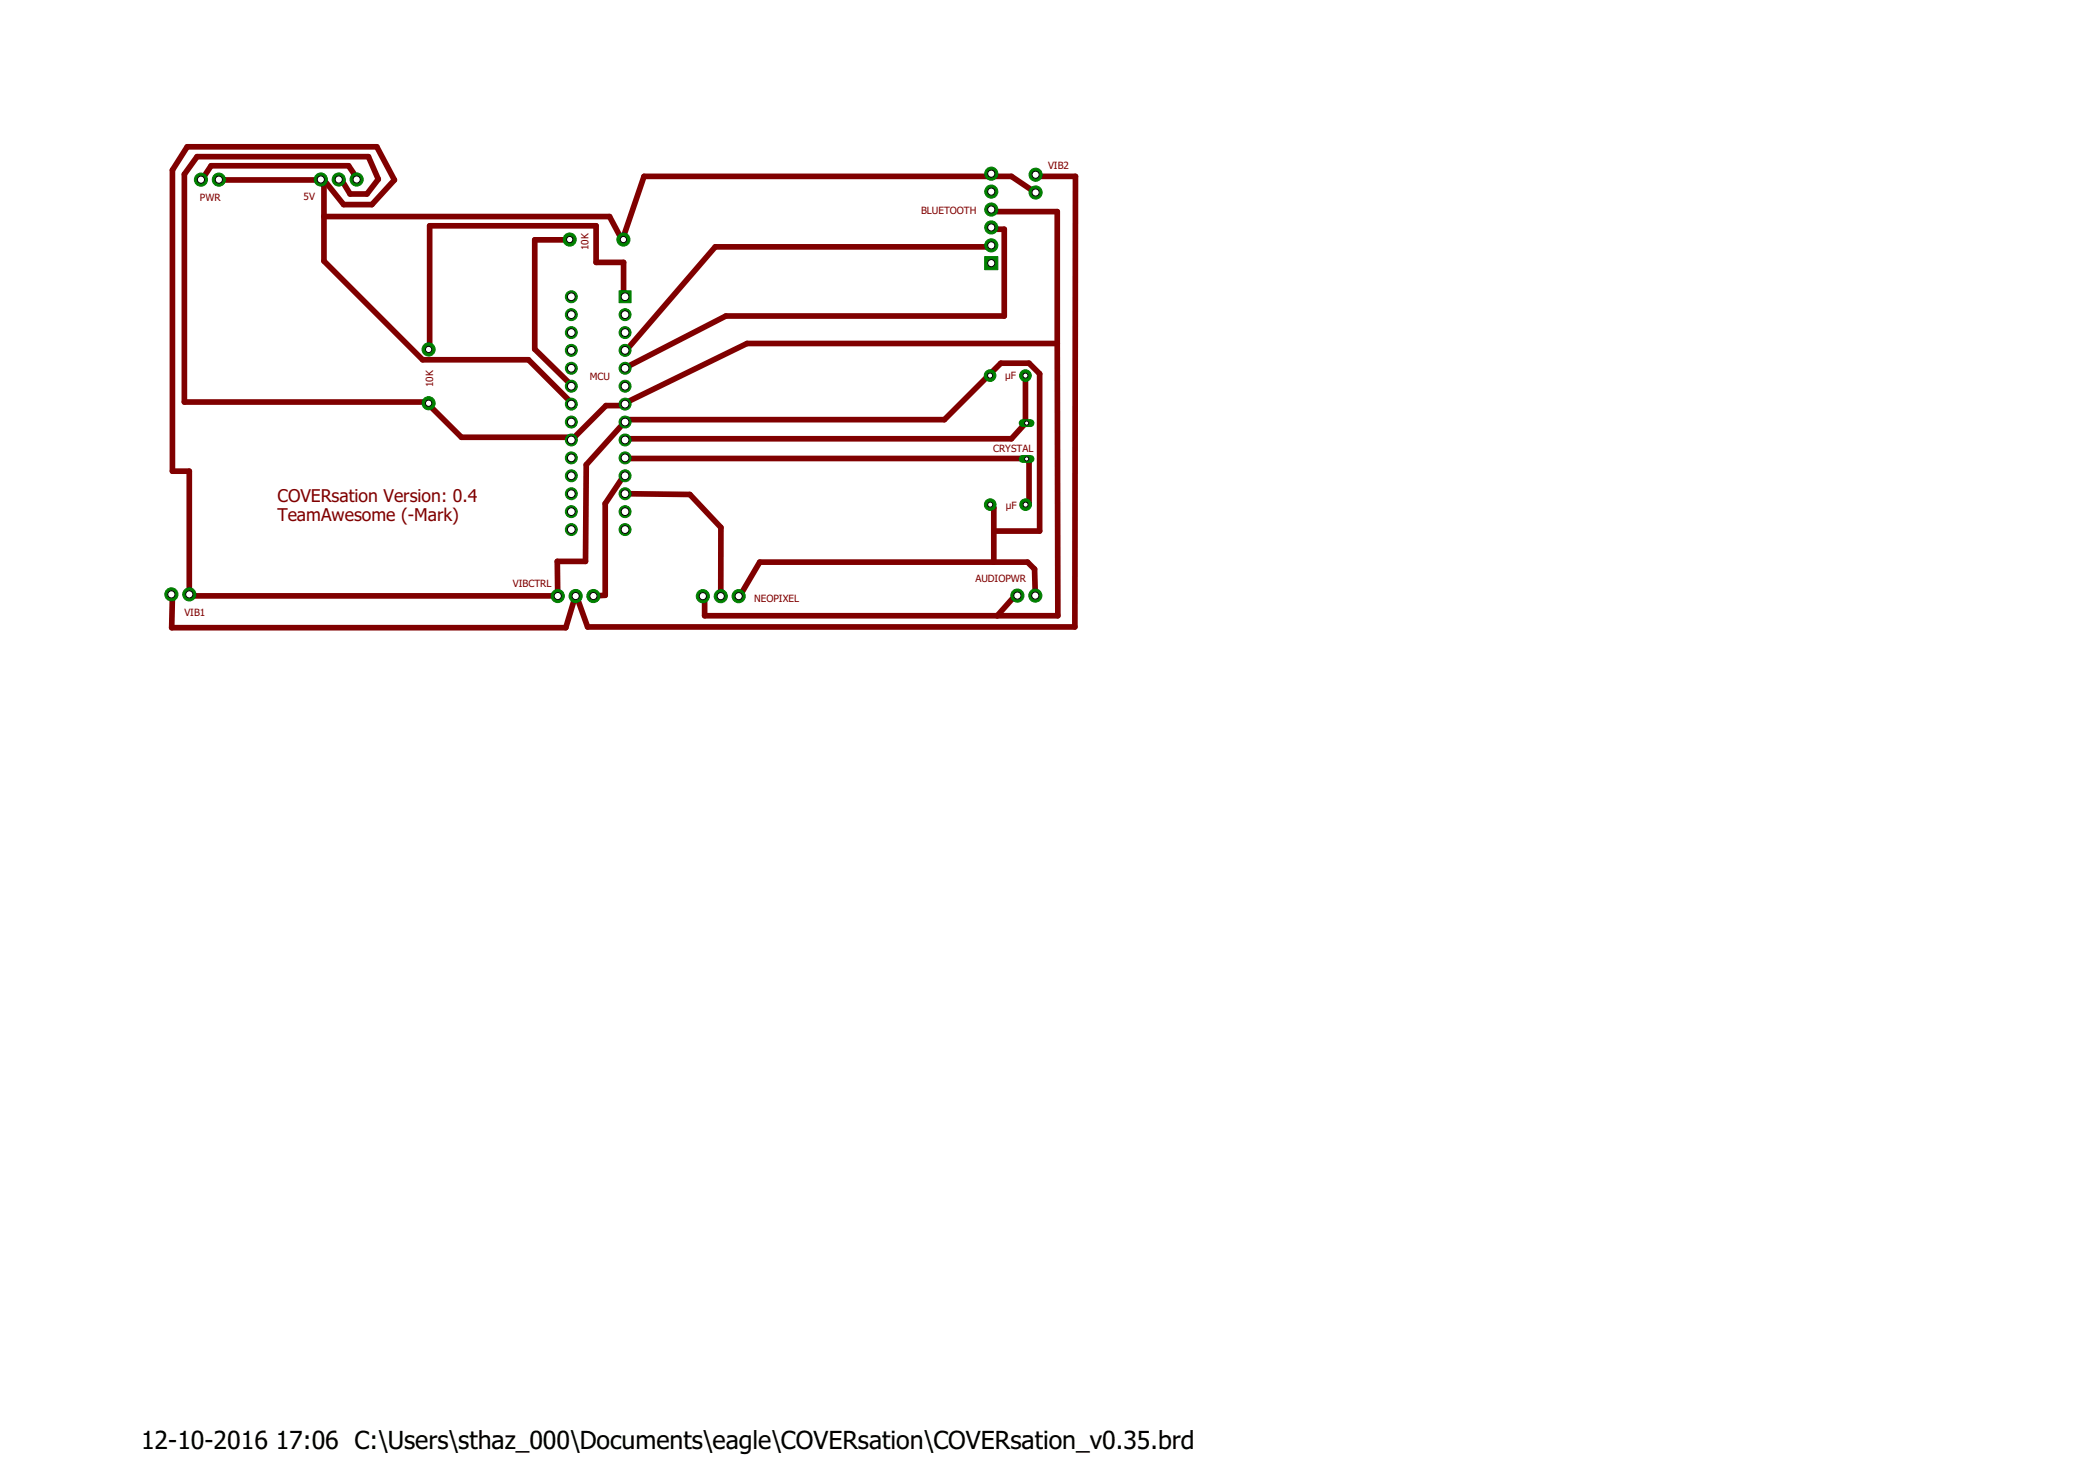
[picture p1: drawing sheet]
<svg xmlns="http://www.w3.org/2000/svg" width="297mm" height="210mm" viewBox="0 0 297 210" stroke-linecap="round" stroke-linejoin="round" font-family="sans-serif">
<g fill="none" stroke="#800000" stroke-width=".8">
<path d="M31 25.5h14.9M45.9 25.5v11.5l14 14h15l6 6 .1 .3M45.9 25.5l2.8 3.5h4l3.2-3.5-2.5-4.7h-26.9l-2.1 3.3v42.7h2.4v17.4l.1 .3h52.2l-.1-4.9h4l.1-13.7 5.8-6.4h45l6-6 .5-.3v-.2l1.5-1.5h4l1.5 1.5v22.3h-6.5M48 25.4l.4 .1 1.2 2h2.4l1.6-2.1-1.4-3.2h-24.3l-1.8 2.5v32.3h34.3l.4 .1 .1 .4 4.5 4.5h15.5l.1 .4 4.9-4.9h2.5l.5-.5 17-8.3h44M50.6 25.4l-.2-.4-1-1.5h-19.5l-1 1.5-.4 .5M80.8 34h-5v15.5l5.1 5 .1 .2M140.5 29.7l.4 .3h9v18.7M140.5 34.8l-.1 .2h-39l-12.5 14.5-.3 .2M140.5 32.2l.4 .3h1.5v12.3h-39.5l-14.3 7.4M146.8 27.3l-3.4-2.3h-2.5l-.4-.4-.1 .4h-49.1l-2.9 8.5v.5l-.5-.5-1.5-2.8h-40.5M146.8 24.8l.1 .2h5.6l-.1 63.9h-69.1l-1.4-3.9-.3-.5-1.4 4.5h-55.9l.1-4.5-.1-.3M88.6 42.1l-.2-.1v-4.8h-3.9v-5.2h-23.6v17.5h-.1"/>
<path d="M145.4 53.2v6.3l.2 .5h-.2l-2 2.2h-54.5v-.2l-.3 .4M149.9 48.7l.1 38.6h-50.1v-2.3l-.2-.5M88.6 64.9l.3 .1h56.5h.2l.3 .5v6h-.5M88.6 67.4l-.2 .1-2.6 3.9v13l-1.7 .1M88.6 70l9.2 .1 4.4 4.7v9.7M140.4 71.5l.5 .5v7.7M144.3 84.4l-.4 .1-2.5 2.8M146.8 84.4l-.1-3.7-1-1h-38l-2.8 4.8h-.2"/>
</g>
<circle cx="28.5" cy="25.5" r=".93" fill="#008000" stroke="#008000" stroke-width=".14"/>
<circle cx="28.5" cy="25.5" r=".51" fill="#fff" stroke="#000" stroke-width=".14"/>
<circle cx="31" cy="25.5" r=".93" fill="#008000" stroke="#008000" stroke-width=".14"/>
<circle cx="31" cy="25.5" r=".51" fill="#fff" stroke="#000" stroke-width=".14"/>
<path d="M145 65h1.1" fill="none" stroke="#008000" stroke-width="1.1"/>
<circle cx="145.6" cy="65" r=".3" fill="#fff" stroke="#000" stroke-width=".14"/>
<path d="M145 60h1.1" fill="none" stroke="#008000" stroke-width="1.1"/>
<circle cx="145.6" cy="60" r=".3" fill="#fff" stroke="#000" stroke-width=".14"/>
<path d="M87.8 41.2h1.7v1.7h-1.7z" fill="#008000" stroke="#008000" stroke-width=".14"/>
<circle cx="88.6" cy="42.1" r=".55" fill="#fff" stroke="#000" stroke-width=".14"/>
<circle cx="88.6" cy="44.6" r=".85" fill="#008000" stroke="#008000" stroke-width=".14"/>
<circle cx="88.6" cy="44.6" r=".55" fill="#fff" stroke="#000" stroke-width=".14"/>
<circle cx="88.6" cy="47.1" r=".85" fill="#008000" stroke="#008000" stroke-width=".14"/>
<circle cx="88.6" cy="47.1" r=".55" fill="#fff" stroke="#000" stroke-width=".14"/>
<circle cx="88.6" cy="49.7" r=".85" fill="#008000" stroke="#008000" stroke-width=".14"/>
<circle cx="88.6" cy="49.7" r=".55" fill="#fff" stroke="#000" stroke-width=".14"/>
<circle cx="88.6" cy="52.2" r=".85" fill="#008000" stroke="#008000" stroke-width=".14"/>
<circle cx="88.6" cy="52.2" r=".55" fill="#fff" stroke="#000" stroke-width=".14"/>
<circle cx="88.6" cy="54.7" r=".85" fill="#008000" stroke="#008000" stroke-width=".14"/>
<circle cx="88.6" cy="54.7" r=".55" fill="#fff" stroke="#000" stroke-width=".14"/>
<circle cx="88.6" cy="57.3" r=".85" fill="#008000" stroke="#008000" stroke-width=".14"/>
<circle cx="88.6" cy="57.3" r=".55" fill="#fff" stroke="#000" stroke-width=".14"/>
<circle cx="88.6" cy="59.8" r=".85" fill="#008000" stroke="#008000" stroke-width=".14"/>
<circle cx="88.6" cy="59.8" r=".55" fill="#fff" stroke="#000" stroke-width=".14"/>
<circle cx="88.6" cy="62.4" r=".85" fill="#008000" stroke="#008000" stroke-width=".14"/>
<circle cx="88.6" cy="62.4" r=".55" fill="#fff" stroke="#000" stroke-width=".14"/>
<circle cx="88.6" cy="64.9" r=".85" fill="#008000" stroke="#008000" stroke-width=".14"/>
<circle cx="88.6" cy="64.9" r=".55" fill="#fff" stroke="#000" stroke-width=".14"/>
<circle cx="88.6" cy="67.4" r=".85" fill="#008000" stroke="#008000" stroke-width=".14"/>
<circle cx="88.6" cy="67.4" r=".55" fill="#fff" stroke="#000" stroke-width=".14"/>
<circle cx="88.6" cy="70" r=".85" fill="#008000" stroke="#008000" stroke-width=".14"/>
<circle cx="88.6" cy="70" r=".55" fill="#fff" stroke="#000" stroke-width=".14"/>
<circle cx="88.6" cy="72.5" r=".85" fill="#008000" stroke="#008000" stroke-width=".14"/>
<circle cx="88.6" cy="72.5" r=".55" fill="#fff" stroke="#000" stroke-width=".14"/>
<circle cx="88.6" cy="75.1" r=".85" fill="#008000" stroke="#008000" stroke-width=".14"/>
<circle cx="88.6" cy="75.1" r=".55" fill="#fff" stroke="#000" stroke-width=".14"/>
<circle cx="81" cy="75.1" r=".85" fill="#008000" stroke="#008000" stroke-width=".14"/>
<circle cx="81" cy="75.1" r=".55" fill="#fff" stroke="#000" stroke-width=".14"/>
<circle cx="81" cy="72.5" r=".85" fill="#008000" stroke="#008000" stroke-width=".14"/>
<circle cx="81" cy="72.5" r=".55" fill="#fff" stroke="#000" stroke-width=".14"/>
<circle cx="81" cy="70" r=".85" fill="#008000" stroke="#008000" stroke-width=".14"/>
<circle cx="81" cy="70" r=".55" fill="#fff" stroke="#000" stroke-width=".14"/>
<circle cx="81" cy="67.4" r=".85" fill="#008000" stroke="#008000" stroke-width=".14"/>
<circle cx="81" cy="67.4" r=".55" fill="#fff" stroke="#000" stroke-width=".14"/>
<circle cx="81" cy="64.9" r=".85" fill="#008000" stroke="#008000" stroke-width=".14"/>
<circle cx="81" cy="64.9" r=".55" fill="#fff" stroke="#000" stroke-width=".14"/>
<circle cx="81" cy="62.4" r=".85" fill="#008000" stroke="#008000" stroke-width=".14"/>
<circle cx="81" cy="62.4" r=".55" fill="#fff" stroke="#000" stroke-width=".14"/>
<circle cx="81" cy="59.8" r=".85" fill="#008000" stroke="#008000" stroke-width=".14"/>
<circle cx="81" cy="59.8" r=".55" fill="#fff" stroke="#000" stroke-width=".14"/>
<circle cx="81" cy="57.3" r=".85" fill="#008000" stroke="#008000" stroke-width=".14"/>
<circle cx="81" cy="57.3" r=".55" fill="#fff" stroke="#000" stroke-width=".14"/>
<circle cx="81" cy="54.7" r=".85" fill="#008000" stroke="#008000" stroke-width=".14"/>
<circle cx="81" cy="54.7" r=".55" fill="#fff" stroke="#000" stroke-width=".14"/>
<circle cx="81" cy="52.2" r=".85" fill="#008000" stroke="#008000" stroke-width=".14"/>
<circle cx="81" cy="52.2" r=".55" fill="#fff" stroke="#000" stroke-width=".14"/>
<circle cx="81" cy="49.7" r=".85" fill="#008000" stroke="#008000" stroke-width=".14"/>
<circle cx="81" cy="49.7" r=".55" fill="#fff" stroke="#000" stroke-width=".14"/>
<circle cx="81" cy="47.1" r=".85" fill="#008000" stroke="#008000" stroke-width=".14"/>
<circle cx="81" cy="47.1" r=".55" fill="#fff" stroke="#000" stroke-width=".14"/>
<circle cx="81" cy="44.6" r=".85" fill="#008000" stroke="#008000" stroke-width=".14"/>
<circle cx="81" cy="44.6" r=".55" fill="#fff" stroke="#000" stroke-width=".14"/>
<circle cx="81" cy="42.1" r=".85" fill="#008000" stroke="#008000" stroke-width=".14"/>
<circle cx="81" cy="42.1" r=".55" fill="#fff" stroke="#000" stroke-width=".14"/>
<circle cx="140.4" cy="53.2" r=".83" fill="#008000" stroke="#008000" stroke-width=".14"/>
<circle cx="140.4" cy="53.2" r=".36" fill="#fff" stroke="#000" stroke-width=".14"/>
<circle cx="145.4" cy="53.2" r=".83" fill="#008000" stroke="#008000" stroke-width=".14"/>
<circle cx="145.4" cy="53.2" r=".36" fill="#fff" stroke="#000" stroke-width=".14"/>
<circle cx="145.4" cy="71.5" r=".83" fill="#008000" stroke="#008000" stroke-width=".14"/>
<circle cx="145.4" cy="71.5" r=".36" fill="#fff" stroke="#000" stroke-width=".14"/>
<circle cx="140.4" cy="71.5" r=".83" fill="#008000" stroke="#008000" stroke-width=".14"/>
<circle cx="140.4" cy="71.5" r=".36" fill="#fff" stroke="#000" stroke-width=".14"/>
<circle cx="60.8" cy="49.5" r=".93" fill="#008000" stroke="#008000" stroke-width=".14"/>
<circle cx="60.8" cy="49.5" r=".44" fill="#fff" stroke="#000" stroke-width=".14"/>
<circle cx="60.8" cy="57.2" r=".93" fill="#008000" stroke="#008000" stroke-width=".14"/>
<circle cx="60.8" cy="57.1" r=".44" fill="#fff" stroke="#000" stroke-width=".14"/>
<path d="M139.6 36.4h1.9v1.8h-1.9z" fill="#008000" stroke="#008000" stroke-width=".14"/>
<circle cx="140.5" cy="37.3" r=".51" fill="#fff" stroke="#000" stroke-width=".14"/>
<circle cx="140.5" cy="34.8" r=".93" fill="#008000" stroke="#008000" stroke-width=".14"/>
<circle cx="140.5" cy="34.8" r=".51" fill="#fff" stroke="#000" stroke-width=".14"/>
<circle cx="140.5" cy="32.2" r=".93" fill="#008000" stroke="#008000" stroke-width=".14"/>
<circle cx="140.5" cy="32.2" r=".51" fill="#fff" stroke="#000" stroke-width=".14"/>
<circle cx="140.5" cy="29.7" r=".93" fill="#008000" stroke="#008000" stroke-width=".14"/>
<circle cx="140.5" cy="29.7" r=".51" fill="#fff" stroke="#000" stroke-width=".14"/>
<circle cx="140.5" cy="27.2" r=".93" fill="#008000" stroke="#008000" stroke-width=".14"/>
<circle cx="140.5" cy="27.2" r=".51" fill="#fff" stroke="#000" stroke-width=".14"/>
<circle cx="140.5" cy="24.6" r=".93" fill="#008000" stroke="#008000" stroke-width=".14"/>
<circle cx="140.5" cy="24.6" r=".51" fill="#fff" stroke="#000" stroke-width=".14"/>
<circle cx="80.8" cy="34" r=".93" fill="#008000" stroke="#008000" stroke-width=".14"/>
<circle cx="80.8" cy="34" r=".44" fill="#fff" stroke="#000" stroke-width=".14"/>
<circle cx="88.4" cy="34" r=".93" fill="#008000" stroke="#008000" stroke-width=".14"/>
<circle cx="88.4" cy="34" r=".44" fill="#fff" stroke="#000" stroke-width=".14"/>
<circle cx="99.7" cy="84.5" r=".93" fill="#008000" stroke="#008000" stroke-width=".14"/>
<circle cx="99.7" cy="84.5" r=".51" fill="#fff" stroke="#000" stroke-width=".14"/>
<circle cx="102.2" cy="84.5" r=".93" fill="#008000" stroke="#008000" stroke-width=".14"/>
<circle cx="102.2" cy="84.5" r=".51" fill="#fff" stroke="#000" stroke-width=".14"/>
<circle cx="104.7" cy="84.5" r=".93" fill="#008000" stroke="#008000" stroke-width=".14"/>
<circle cx="104.7" cy="84.5" r=".51" fill="#fff" stroke="#000" stroke-width=".14"/>
<circle cx="79.1" cy="84.5" r=".93" fill="#008000" stroke="#008000" stroke-width=".14"/>
<circle cx="79.1" cy="84.5" r=".51" fill="#fff" stroke="#000" stroke-width=".14"/>
<circle cx="81.6" cy="84.5" r=".93" fill="#008000" stroke="#008000" stroke-width=".14"/>
<circle cx="81.6" cy="84.5" r=".51" fill="#fff" stroke="#000" stroke-width=".14"/>
<circle cx="84.1" cy="84.5" r=".93" fill="#008000" stroke="#008000" stroke-width=".14"/>
<circle cx="84.1" cy="84.5" r=".51" fill="#fff" stroke="#000" stroke-width=".14"/>
<circle cx="24.3" cy="84.2" r=".93" fill="#008000" stroke="#008000" stroke-width=".14"/>
<circle cx="24.3" cy="84.2" r=".51" fill="#fff" stroke="#000" stroke-width=".14"/>
<circle cx="26.8" cy="84.2" r=".93" fill="#008000" stroke="#008000" stroke-width=".14"/>
<circle cx="26.8" cy="84.2" r=".51" fill="#fff" stroke="#000" stroke-width=".14"/>
<circle cx="146.8" cy="24.8" r=".93" fill="#008000" stroke="#008000" stroke-width=".14"/>
<circle cx="146.8" cy="24.8" r=".51" fill="#fff" stroke="#000" stroke-width=".14"/>
<circle cx="146.8" cy="27.3" r=".93" fill="#008000" stroke="#008000" stroke-width=".14"/>
<circle cx="146.8" cy="27.3" r=".51" fill="#fff" stroke="#000" stroke-width=".14"/>
<circle cx="144.3" cy="84.4" r=".93" fill="#008000" stroke="#008000" stroke-width=".14"/>
<circle cx="144.3" cy="84.4" r=".51" fill="#fff" stroke="#000" stroke-width=".14"/>
<circle cx="146.8" cy="84.4" r=".93" fill="#008000" stroke="#008000" stroke-width=".14"/>
<circle cx="146.8" cy="84.4" r=".51" fill="#fff" stroke="#000" stroke-width=".14"/>
<circle cx="45.5" cy="25.4" r=".93" fill="#008000" stroke="#008000" stroke-width=".14"/>
<circle cx="45.5" cy="25.4" r=".51" fill="#fff" stroke="#000" stroke-width=".14"/>
<circle cx="48" cy="25.4" r=".93" fill="#008000" stroke="#008000" stroke-width=".14"/>
<circle cx="48" cy="25.4" r=".51" fill="#fff" stroke="#000" stroke-width=".14"/>
<circle cx="50.6" cy="25.4" r=".93" fill="#008000" stroke="#008000" stroke-width=".14"/>
<circle cx="50.6" cy="25.4" r=".51" fill="#fff" stroke="#000" stroke-width=".14"/>
<g font-size="3.5">
<text x="20" y="205.4">12-10-2016</text>
<text x="39.1" y="205.4">17:06 C:\Users\sthaz_000\Documents\eagle\COVERsation\COVERsation_v0.35.brd</text>
</g>
<g font-size="2.5" fill="#800000">
<text x="39.3" y="71.2">COVERsation Version: 0.4</text>
<text x="39.3" y="73.9">TeamAwesome (-Mark)</text>
</g>
<g font-size="1.4" fill="#800000">
<text x="28.3" y="28.5">PWR</text>
<text x="43" y="28.3">5V</text>
<text x="148.6" y="24">VIB2</text>
<text x="83.4" y="35.5" transform="rotate(-90 83.4 35.5)">10K</text>
<text x="130.6" y="30.3">BLUETOOTH</text>
<text x="83.6" y="53.9">MCU</text>
<text x="142.5" y="53.7">µF</text>
<text x="61.4" y="54.9" transform="rotate(-90 61.4 54.9)">10K</text>
<text x="140.8" y="64.1">CRYSTAL</text>
<text x="142.6" y="72.1">µF</text>
<text x="72.7" y="83.3">VIBCTRL</text>
<text x="138.3" y="82.5">AUDIOPWR</text>
<text x="26.1" y="87.3">VIB1</text>
<text x="106.9" y="85.4">NEOPIXEL</text>
</g>
</svg>
